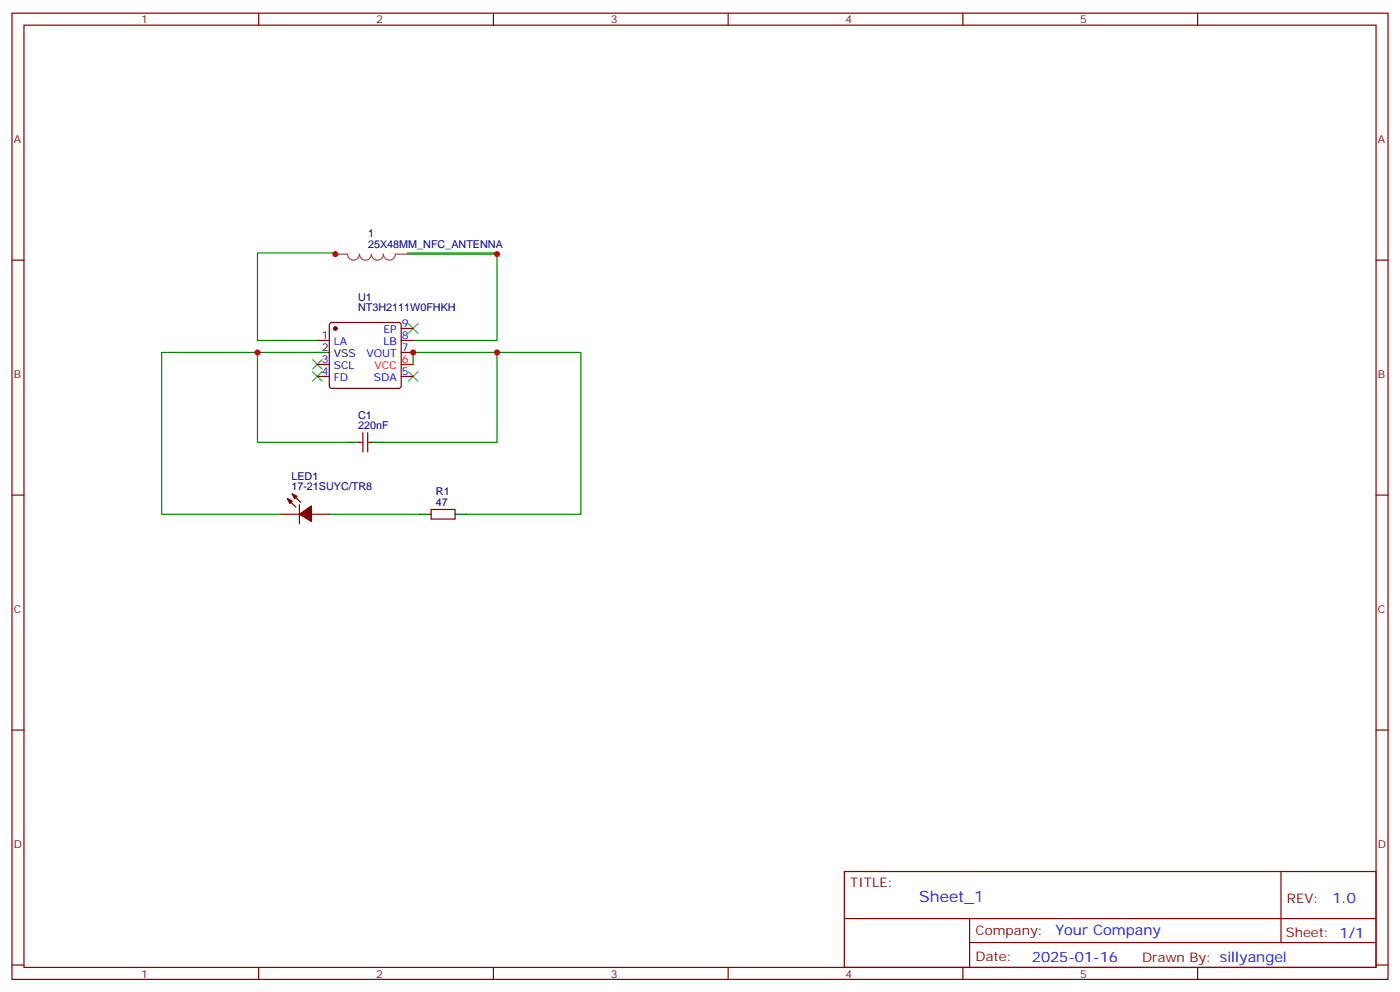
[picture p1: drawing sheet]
<svg xmlns="http://www.w3.org/2000/svg" width="412mm" height="292mm" viewBox="0 0 412 292" stroke-linecap="round" stroke-linejoin="round" font-family="sans-serif">
<g fill="none" stroke="#870000" stroke-width=".35">
<path d="M3.5 3.9h405.4v284.3h-405.4zM7.1 7.4h398.2v277.3h-398.2zM76.2 3.9v3.5M145.3 3.9v3.5M214.5 3.9v3.5M283.6 3.9v3.5M352.8 3.9v3.5M3.5 76.6h3.6M405.3 76.6h3.6M97.2 95.1l.5-.2h19.8l.5 .2 .2 .5v18l-.3 .5-.4 .2h-19.8l-.5-.2-.2-.5v-18zM118.2 96.7h3.5M93.5 100.2h3.5"/>
<path d="M93.5 110.8h3.5M93.5 107.2h3.5M118.2 100.2h3.5M118.2 103.7h3.5M118.2 110.8h3.5M105.8 130.2h1.1M106.9 127.4v5.6M108.3 127.4v5.6M108.3 130.2h1.1M3.5 145.7h3.6M82.9 151.3h5.3M84.7 146.8l2.4 2.4"/>
<path d="M86.1 145.3l2.4 2.5M88.2 148.5v5.7M91.7 151.3h5.3M127 149.9h7.1v2.9h-7.1zM405.3 145.7h3.6M3.5 214.8h3.6M405.3 214.8h3.6M248.7 256.5h156.6v28.2h-156.6zM377.3 256.5v20.9M248.7 270.3h156.5M285.6 277.4h119.6M285.6 270.3v14.1"/>
<path d="M3.5 284h3.6M76.2 284.7v3.5M145.3 284.7v3.5M214.5 284.7v3.5M283.6 284.7v3.5M352.8 284.7v3.5M405.3 284h3.6"/>
</g>
<path d="M120.3 95.2l2.8 2.9M123.1 95.2l-2.8 2.9M92.1 105.8l2.8 2.9M92.1 109.4l2.8 2.8M94.9 105.8l-2.8 2.9M94.9 109.4l-2.8 2.8M120.3 109.4l2.8 2.8M123.1 109.4l-2.8 2.8" fill="none" stroke="#3c3" stroke-width=".35"/>
<path d="M98.8 75.5v-1.1h-23v25.8h17.7M119.9 74.4h26.5v25.8h-24.7M119.9 74.8h26.5M75.8 103.7h-28.2v47.6h35.3M93.5 103.7h-17.7v26.5h26.5M121.7 107.2v-3.5h24.7v26.5h-33.5M146.4 103.7h24.7v47.6h-33.5M97 151.3h26.5" fill="none" stroke="#008700" stroke-width=".35"/>
<path d="M98.8 74.8h3.4M102.4 74.8a1.76 1.76 0 0 0 1.7 1.8 1.76 1.76 0 0 0 1.8-1.8 1.76 1.76 0 0 0 1.8 1.8 1.76 1.76 0 0 0 1.7-1.8 1.76 1.76 0 0 0 1.8 1.8 1.76 1.76 0 0 0 1.7-1.8 1.76 1.76 0 0 0 1.8 1.8 1.76 1.76 0 0 0 1.8-1.8h3.4" fill="none" stroke="#a64a4a" stroke-width=".35"/>
<g fill="#870000" stroke="#870000" stroke-width=".35">
<path d="M84.7 146.8l1.4 .7-.7 .7z"/>
<path d="M86.1 145.3l1.4 .7-.7 .8z"/>
<path d="M88.2 151.3l3.5-2.4v4.6z"/>
<circle cx="98.8" cy="96.7" r=".53"/>
</g>
<path d="M93.5 103.7h3.5M102.3 130.2h3.5M109.4 130.2h3.5M123.5 151.3h3.5M134.1 151.3h3.5" fill="none" stroke="#000" stroke-width=".35"/>
<path d="M118.2 107.2h3.5" fill="none" stroke="#f00" stroke-width=".35"/>
<g fill="#c00">
<circle cx="146.4" cy="74.8" r=".88"/>
<circle cx="98.8" cy="74.8" r=".88"/>
<circle cx="75.8" cy="103.7" r=".88"/>
<circle cx="146.4" cy="103.7" r=".88"/>
<circle cx="121.7" cy="103.7" r=".88"/>
</g>
<text font-size="4.6" fill="#00f" x="270.8" y="265.5">Sheet_1</text>
<g font-size="4.2" fill="#00f">
<text x="392.5" y="265.7">1.0</text>
<text x="310.9" y="275.3">Your Company</text>
<text x="304" y="283.1">2025-01-16</text>
</g>
<g font-size="3.9" fill="#800">
<text x="250.5" y="261.1">TITLE:</text>
<text x="379.1" y="265.7">REV:</text>
<text x="287.4" y="275.3">Company:</text>
<text x="378.7" y="275.9">Sheet: 1/1</text>
<text x="287.4" y="282.9">Date:</text>
<text x="336.4" y="283">Drawn By: sillyangel</text>
</g>
<g font-size="3.2" fill="#800">
<text x="41.6" y="6.9">1</text>
<text x="110.8" y="6.9">2</text>
<text x="179.9" y="6.9">3</text>
<text x="249.1" y="6.9">4</text>
<text x="318.2" y="6.9">5</text>
<text x="4.1" y="42">A</text>
<text x="405.9" y="42">A</text>
<text x="4.1" y="111.1">B</text>
<text x="405.9" y="111.1">B</text>
<text x="4.1" y="180.3">C</text>
<text x="405.9" y="180.3">C</text>
<text x="4.1" y="249.4">D</text>
<text x="405.9" y="249.4">D</text>
<text x="41.6" y="287.7">1</text>
<text x="110.8" y="287.7">2</text>
<text x="179.9" y="287.7">3</text>
<text x="249.1" y="287.7">4</text>
<text x="318.2" y="287.7">5</text>
</g>
<g font-size="3.2" fill="#000080">
<text x="108.4" y="69.8">1</text>
<text x="108.4" y="73">25X48MM_NFC_ANTENNA</text>
<text x="105.5" y="88.6">U1</text>
<text x="105.5" y="91.7">NT3H2111W0FHKH</text>
<text x="105.5" y="123.2">C1</text>
<text x="105.5" y="126.3">220nF</text>
<text x="85.8" y="141.2">LED1</text>
<text x="85.8" y="144.3">17-21SUYC/TR8</text>
<text x="128.4" y="148.9">47</text>
<text x="128.4" y="145.8">R1</text>
</g>
<g font-size="3.2" fill="#00f">
<text x="94.8" y="99.8">1</text>
<text x="98.3" y="101.6">LA</text>
<text x="112.9" y="101.6">LB</text>
<text x="113" y="98.1">EP</text>
<text x="118.4" y="96.3">9</text>
<text x="118.4" y="99.8">8</text>
<text x="94.8" y="106.9">3</text>
<text x="107.9" y="105.1">VOUT</text>
<text x="118.4" y="103.4">7</text>
<text x="94.8" y="110.4">4</text>
<text x="98.3" y="112.2">FD</text>
<text x="98.3" y="108.7">SCL</text>
<text x="110.1" y="112.2">SDA</text>
<text x="118.4" y="110.4">5</text>
</g>
<g font-size="3.2">
<text x="94.8" y="103.4">2</text>
<text x="98.3" y="105.1">VSS</text>
</g>
<g font-size="3.2" fill="#f00">
<text x="118.4" y="106.9">6</text>
<text x="110.3" y="108.7">VCC</text>
</g>
</svg>
